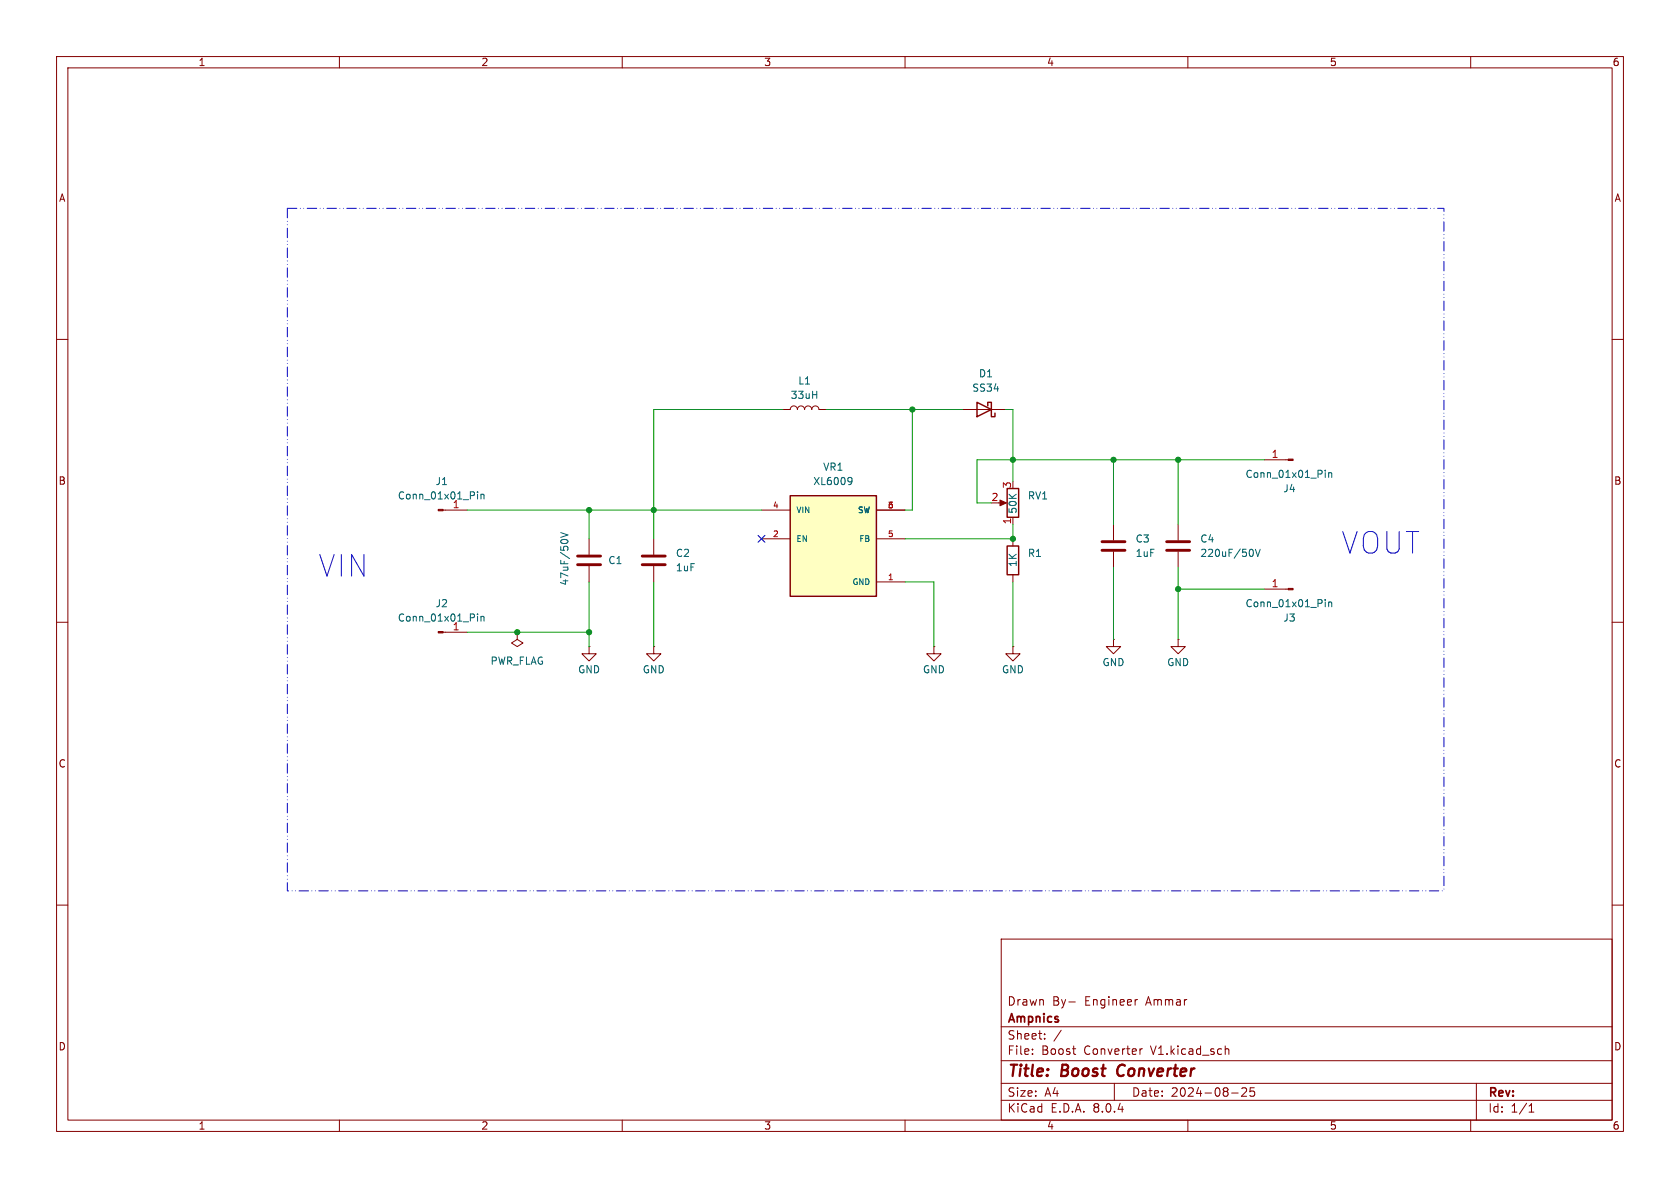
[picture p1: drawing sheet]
(kicad_sch
 (version 20231120)
 (generator "eeschema")
 (generator_version "8.0")
 (paper "A4")
 (title_block
  (title "Boost Converter")
  (date "2024-08-25")
  (company "Ampnics")
  (comment 1 "Drawn By- Engineer Ammar"))
 (lib_symbols
  (symbol "Connector:Conn_01x01_Pin"
   (pin_names
    (offset 1.016) hide) (exclude_from_sim no) (in_bom yes) (on_board yes)
   (property "Reference" "J" (at 0 2.54 0) (effects (font (size 1.27 1.27))))
   (property "Value" "Conn_01x01_Pin" (at 0 -2.54 0) (effects (font (size 1.27 1.27))))
   (property "Footprint" "" (at 0 0 0) (effects (font (size 1.27 1.27)) (hide yes)))
   (property "Datasheet" "~" (at 0 0 0) (effects (font (size 1.27 1.27)) (hide yes)))
   (property "Description" "Generic connector, single row, 01x01, script generated" (at 0 0 0) (effects (font (size 1.27 1.27)) (hide yes)))
   (property "ki_locked" "" (at 0 0 0) (effects (font (size 1.27 1.27))))
   (symbol "Conn_01x01_Pin_1_1"
    (polyline (pts (xy 1.27 0) (xy 0.8636 0)) (stroke (width 0.1524) (type default)) (fill (type none)))
    (rectangle (start 0.8636 0.127) (end 0 -0.127) (stroke (width 0.1524) (type default)) (fill (type outline)))
    (pin passive line (at 5.08 0 180) (length 3.81) (name "Pin_1" (effects (font (size 1.27 1.27)))) (number "1" (effects (font (size 1.27 1.27)))))))
  (symbol "Device:C"
   (pin_numbers hide)
   (pin_names
    (offset 0.254)) (exclude_from_sim no) (in_bom yes) (on_board yes)
   (property "Reference" "C" (at 0.635 2.54 0) (effects (font (size 1.27 1.27)) (justify left)))
   (property "Value" "C" (at 0.635 -2.54 0) (effects (font (size 1.27 1.27)) (justify left)))
   (property "Footprint" "" (at 0.9652 -3.81 0) (effects (font (size 1.27 1.27)) (hide yes)))
   (property "Datasheet" "~" (at 0 0 0) (effects (font (size 1.27 1.27)) (hide yes)))
   (property "Description" "Unpolarized capacitor" (at 0 0 0) (effects (font (size 1.27 1.27)) (hide yes)))
   (symbol "C_0_1"
    (polyline (pts (xy -2.032 -0.762) (xy 2.032 -0.762)) (stroke (width 0.508) (type default)) (fill (type none)))
    (polyline (pts (xy -2.032 0.762) (xy 2.032 0.762)) (stroke (width 0.508) (type default)) (fill (type none))))
   (symbol "C_1_1"
    (pin passive line (at 0 3.81 270) (length 2.794) (name "~" (effects (font (size 1.27 1.27)))) (number "1" (effects (font (size 1.27 1.27)))))
    (pin passive line (at 0 -3.81 90) (length 2.794) (name "~" (effects (font (size 1.27 1.27)))) (number "2" (effects (font (size 1.27 1.27)))))))
  (symbol "Device:L"
   (pin_numbers hide)
   (pin_names
    (offset 1.016) hide) (exclude_from_sim no) (in_bom yes) (on_board yes)
   (property "Reference" "L" (at -1.27 0 90) (effects (font (size 1.27 1.27))))
   (property "Value" "L" (at 1.905 0 90) (effects (font (size 1.27 1.27))))
   (property "Footprint" "" (at 0 0 0) (effects (font (size 1.27 1.27)) (hide yes)))
   (property "Datasheet" "~" (at 0 0 0) (effects (font (size 1.27 1.27)) (hide yes)))
   (property "Description" "Inductor" (at 0 0 0) (effects (font (size 1.27 1.27)) (hide yes)))
   (symbol "L_0_1"
    (arc (start 0 -2.54) (mid 0.6323 -1.905) (end 0 -1.27) (stroke (width 0) (type default)) (fill (type none)))
    (arc (start 0 -1.27) (mid 0.6323 -0.635) (end 0 0) (stroke (width 0) (type default)) (fill (type none)))
    (arc (start 0 0) (mid 0.6323 0.635) (end 0 1.27) (stroke (width 0) (type default)) (fill (type none)))
    (arc (start 0 1.27) (mid 0.6323 1.905) (end 0 2.54) (stroke (width 0) (type default)) (fill (type none))))
   (symbol "L_1_1"
    (pin passive line (at 0 3.81 270) (length 1.27) (name "1" (effects (font (size 1.27 1.27)))) (number "1" (effects (font (size 1.27 1.27)))))
    (pin passive line (at 0 -3.81 90) (length 1.27) (name "2" (effects (font (size 1.27 1.27)))) (number "2" (effects (font (size 1.27 1.27)))))))
  (symbol "Device:R"
   (pin_numbers hide)
   (pin_names
    (offset 0)) (exclude_from_sim no) (in_bom yes) (on_board yes)
   (property "Reference" "R" (at 2.032 0 90) (effects (font (size 1.27 1.27))))
   (property "Value" "R" (at 0 0 90) (effects (font (size 1.27 1.27))))
   (property "Footprint" "" (at -1.778 0 90) (effects (font (size 1.27 1.27)) (hide yes)))
   (property "Datasheet" "~" (at 0 0 0) (effects (font (size 1.27 1.27)) (hide yes)))
   (property "Description" "Resistor" (at 0 0 0) (effects (font (size 1.27 1.27)) (hide yes)))
   (symbol "R_0_1"
    (rectangle (start -1.016 -2.54) (end 1.016 2.54) (stroke (width 0.254) (type default)) (fill (type none))))
   (symbol "R_1_1"
    (pin passive line (at 0 3.81 270) (length 1.27) (name "~" (effects (font (size 1.27 1.27)))) (number "1" (effects (font (size 1.27 1.27)))))
    (pin passive line (at 0 -3.81 90) (length 1.27) (name "~" (effects (font (size 1.27 1.27)))) (number "2" (effects (font (size 1.27 1.27)))))))
  (symbol "Device:R_Potentiometer"
   (pin_names
    (offset 1.016) hide) (exclude_from_sim no) (in_bom yes) (on_board yes)
   (property "Reference" "RV" (at -4.445 0 90) (effects (font (size 1.27 1.27))))
   (property "Value" "R_Potentiometer" (at -2.54 0 90) (effects (font (size 1.27 1.27))))
   (property "Footprint" "" (at 0 0 0) (effects (font (size 1.27 1.27)) (hide yes)))
   (property "Datasheet" "~" (at 0 0 0) (effects (font (size 1.27 1.27)) (hide yes)))
   (property "Description" "Potentiometer" (at 0 0 0) (effects (font (size 1.27 1.27)) (hide yes)))
   (symbol "R_Potentiometer_0_1"
    (polyline (pts (xy 2.54 0) (xy 1.524 0)) (stroke (width 0) (type default)) (fill (type none)))
    (polyline (pts (xy 1.143 0) (xy 2.286 0.508) (xy 2.286 -0.508) (xy 1.143 0)) (stroke (width 0) (type default)) (fill (type outline)))
    (rectangle (start 1.016 2.54) (end -1.016 -2.54) (stroke (width 0.254) (type default)) (fill (type none))))
   (symbol "R_Potentiometer_1_1"
    (pin passive line (at 0 3.81 270) (length 1.27) (name "1" (effects (font (size 1.27 1.27)))) (number "1" (effects (font (size 1.27 1.27)))))
    (pin passive line (at 3.81 0 180) (length 1.27) (name "2" (effects (font (size 1.27 1.27)))) (number "2" (effects (font (size 1.27 1.27)))))
    (pin passive line (at 0 -3.81 90) (length 1.27) (name "3" (effects (font (size 1.27 1.27)))) (number "3" (effects (font (size 1.27 1.27)))))))
  (symbol "Diode:SS34"
   (pin_numbers hide)
   (pin_names
    (offset 1.016) hide) (exclude_from_sim no) (in_bom yes) (on_board yes)
   (property "Reference" "D" (at 0 2.54 0) (effects (font (size 1.27 1.27))))
   (property "Value" "SS34" (at 0 -2.54 0) (effects (font (size 1.27 1.27))))
   (property "Footprint" "Diode_SMD:D_SMA" (at 0 -4.445 0) (effects (font (size 1.27 1.27)) (hide yes)))
   (property "Datasheet" "https://www.vishay.com/docs/88751/ss32.pdf" (at 0 0 0) (effects (font (size 1.27 1.27)) (hide yes)))
   (property "Description" "40V 3A Schottky Diode, SMA" (at 0 0 0) (effects (font (size 1.27 1.27)) (hide yes)))
   (symbol "SS34_0_1"
    (polyline (pts (xy 1.27 0) (xy -1.27 0)) (stroke (width 0) (type default)) (fill (type none)))
    (polyline (pts (xy 1.27 1.27) (xy 1.27 -1.27) (xy -1.27 0) (xy 1.27 1.27)) (stroke (width 0.254) (type default)) (fill (type none)))
    (polyline (pts (xy -1.905 0.635) (xy -1.905 1.27) (xy -1.27 1.27) (xy -1.27 -1.27) (xy -0.635 -1.27) (xy -0.635 -0.635)) (stroke (width 0.254) (type default)) (fill (type none))))
   (symbol "SS34_1_1"
    (pin passive line (at -3.81 0 0) (length 2.54) (name "K" (effects (font (size 1.27 1.27)))) (number "1" (effects (font (size 1.27 1.27)))))
    (pin passive line (at 3.81 0 180) (length 2.54) (name "A" (effects (font (size 1.27 1.27)))) (number "2" (effects (font (size 1.27 1.27)))))))
  (symbol "XL6009:XL6009"
   (pin_names
    (offset 1.016)) (exclude_from_sim no) (in_bom yes) (on_board yes)
   (property "Reference" "VR" (at -7.62 8.89 0) (effects (font (size 1.27 1.27)) (justify left bottom)))
   (property "Value" "XL6009" (at -7.62 -11.43 0) (effects (font (size 1.27 1.27)) (justify left top)))
   (property "Footprint" "XL6009:DPAK170P1435X465-6N" (at 0 0 0) (effects (font (size 1.27 1.27)) (justify bottom) (hide yes)))
   (property "Datasheet" "" (at 0 0 0) (effects (font (size 1.27 1.27)) (hide yes)))
   (property "Description" "" (at 0 0 0) (effects (font (size 1.27 1.27)) (hide yes)))
   (property "MF" "XLSEMI" (at 0 0 0) (effects (font (size 1.27 1.27)) (justify bottom) (hide yes)))
   (property "MAXIMUM_PACKAGE_HEIGHT" "4.65mm" (at 0 0 0) (effects (font (size 1.27 1.27)) (justify bottom) (hide yes)))
   (property "Package" "TO-263-5L XLSEMI" (at 0 0 0) (effects (font (size 1.27 1.27)) (justify bottom) (hide yes)))
   (property "Price" "None" (at 0 0 0) (effects (font (size 1.27 1.27)) (justify bottom) (hide yes)))
   (property "Check_prices" "https://www.snapeda.com/parts/XL6009/XLSEMI/view-part/?ref=eda" (at 0 0 0) (effects (font (size 1.27 1.27)) (justify bottom) (hide yes)))
   (property "STANDARD" "IPC-7351B" (at 0 0 0) (effects (font (size 1.27 1.27)) (justify bottom) (hide yes)))
   (property "PARTREV" "1.1" (at 0 0 0) (effects (font (size 1.27 1.27)) (justify bottom) (hide yes)))
   (property "SnapEDA_Link" "https://www.snapeda.com/parts/XL6009/XLSEMI/view-part/?ref=snap" (at 0 0 0) (effects (font (size 1.27 1.27)) (justify bottom) (hide yes)))
   (property "MP" "XL6009" (at 0 0 0) (effects (font (size 1.27 1.27)) (justify bottom) (hide yes)))
   (property "Description_1" "\nThe XL6009 regulator is a wide input range, current mode, DC/DC converter which is capable of generating either positive or negative output voltages.\n" (at 0 0 0) (effects (font (size 1.27 1.27)) (justify bottom) (hide yes)))
   (property "Availability" "In Stock" (at 0 0 0) (effects (font (size 1.27 1.27)) (justify bottom) (hide yes)))
   (property "MANUFACTURER" "XLSEMI" (at 0 0 0) (effects (font (size 1.27 1.27)) (justify bottom) (hide yes)))
   (symbol "XL6009_0_0"
    (rectangle (start -7.62 -10.16) (end 7.62 7.62) (stroke (width 0.254) (type default)) (fill (type background)))
    (pin power_in line (at 12.7 -7.62 180) (length 5.08) (name "GND" (effects (font (size 1.016 1.016)))) (number "1" (effects (font (size 1.016 1.016)))))
    (pin input line (at -12.7 0 0) (length 5.08) (name "EN" (effects (font (size 1.016 1.016)))) (number "2" (effects (font (size 1.016 1.016)))))
    (pin output line (at 12.7 5.08 180) (length 5.08) (name "SW" (effects (font (size 1.016 1.016)))) (number "3" (effects (font (size 1.016 1.016)))))
    (pin input line (at -12.7 5.08 0) (length 5.08) (name "VIN" (effects (font (size 1.016 1.016)))) (number "4" (effects (font (size 1.016 1.016)))))
    (pin input line (at 12.7 0 180) (length 5.08) (name "FB" (effects (font (size 1.016 1.016)))) (number "5" (effects (font (size 1.016 1.016)))))
    (pin output line (at 12.7 5.08 180) (length 5.08) (name "SW" (effects (font (size 1.016 1.016)))) (number "6" (effects (font (size 1.016 1.016)))))))
  (symbol "power:GND"
   (power)
   (pin_numbers hide)
   (pin_names
    (offset 0) hide) (exclude_from_sim no) (in_bom yes) (on_board yes)
   (property "Reference" "#PWR" (at 0 -6.35 0) (effects (font (size 1.27 1.27)) (hide yes)))
   (property "Value" "GND" (at 0 -3.81 0) (effects (font (size 1.27 1.27))))
   (property "Footprint" "" (at 0 0 0) (effects (font (size 1.27 1.27)) (hide yes)))
   (property "Datasheet" "" (at 0 0 0) (effects (font (size 1.27 1.27)) (hide yes)))
   (property "Description" "Power symbol creates a global label with name \"GND\" , ground" (at 0 0 0) (effects (font (size 1.27 1.27)) (hide yes)))
   (symbol "GND_0_1"
    (polyline (pts (xy 0 0) (xy 0 -1.27) (xy 1.27 -1.27) (xy 0 -2.54) (xy -1.27 -1.27) (xy 0 -1.27)) (stroke (width 0) (type default)) (fill (type none))))
   (symbol "GND_1_1"
    (pin power_in line (at 0 0 270) (length 0) (name "~" (effects (font (size 1.27 1.27)))) (number "1" (effects (font (size 1.27 1.27)))))))
  (symbol "power:PWR_FLAG"
   (power)
   (pin_numbers hide)
   (pin_names
    (offset 0) hide) (exclude_from_sim no) (in_bom yes) (on_board yes)
   (property "Reference" "#FLG" (at 0 1.905 0) (effects (font (size 1.27 1.27)) (hide yes)))
   (property "Value" "PWR_FLAG" (at 0 3.81 0) (effects (font (size 1.27 1.27))))
   (property "Footprint" "" (at 0 0 0) (effects (font (size 1.27 1.27)) (hide yes)))
   (property "Datasheet" "~" (at 0 0 0) (effects (font (size 1.27 1.27)) (hide yes)))
   (property "Description" "Special symbol for telling ERC where power comes from" (at 0 0 0) (effects (font (size 1.27 1.27)) (hide yes)))
   (symbol "PWR_FLAG_0_0"
    (pin power_out line (at 0 0 90) (length 0) (name "~" (effects (font (size 1.27 1.27)))) (number "1" (effects (font (size 1.27 1.27))))))
   (symbol "PWR_FLAG_0_1"
    (polyline (pts (xy 0 0) (xy 0 1.27) (xy -1.016 1.905) (xy 0 2.54) (xy 1.016 1.905) (xy 0 1.27)) (stroke (width 0) (type default)) (fill (type none))))))
 (junction
  (at 179.07 81.28)
  (diameter 0)
  (color 0 0 0 0))
 (junction
  (at 196.85 81.28)
  (diameter 0)
  (color 0 0 0 0))
 (junction
  (at 208.28 104.14)
  (diameter 0)
  (color 0 0 0 0))
 (junction
  (at 91.44 111.76)
  (diameter 0)
  (color 0 0 0 0))
 (junction
  (at 104.14 90.17)
  (diameter 0)
  (color 0 0 0 0))
 (junction
  (at 179.07 95.25)
  (diameter 0)
  (color 0 0 0 0))
 (junction
  (at 104.14 111.76)
  (diameter 0)
  (color 0 0 0 0))
 (junction
  (at 115.57 90.17)
  (diameter 0)
  (color 0 0 0 0))
 (junction
  (at 161.29 72.39)
  (diameter 0)
  (color 0 0 0 0))
 (junction
  (at 208.28 81.28)
  (diameter 0)
  (color 0 0 0 0))
 (no_connect
  (at 134.62 95.25))
 (wire
  (pts (xy 172.72 88.9) (xy 172.72 81.28))
  (stroke (width 0) (type default)))
 (wire
  (pts (xy 179.07 85.09) (xy 179.07 81.28))
  (stroke (width 0) (type default)))
 (wire
  (pts (xy 115.57 90.17) (xy 134.62 90.17))
  (stroke (width 0) (type default)))
 (wire
  (pts (xy 179.07 81.28) (xy 179.07 72.39))
  (stroke (width 0) (type default)))
 (wire
  (pts (xy 115.57 95.25) (xy 115.57 90.17))
  (stroke (width 0) (type default)))
 (wire
  (pts (xy 104.14 111.76) (xy 104.14 114.3))
  (stroke (width 0) (type default)))
 (wire
  (pts (xy 208.28 100.33) (xy 208.28 104.14))
  (stroke (width 0) (type default)))
 (wire
  (pts (xy 208.28 104.14) (xy 223.52 104.14))
  (stroke (width 0) (type default)))
 (wire
  (pts (xy 179.07 102.87) (xy 179.07 114.3))
  (stroke (width 0) (type default)))
 (wire
  (pts (xy 179.07 72.39) (xy 177.8 72.39))
  (stroke (width 0) (type default)))
 (wire
  (pts (xy 179.07 92.71) (xy 179.07 95.25))
  (stroke (width 0) (type default)))
 (wire
  (pts (xy 161.29 90.17) (xy 161.29 72.39))
  (stroke (width 0) (type default)))
 (wire
  (pts (xy 115.57 102.87) (xy 115.57 114.3))
  (stroke (width 0) (type default)))
 (wire
  (pts (xy 208.28 81.28) (xy 196.85 81.28))
  (stroke (width 0) (type default)))
 (wire
  (pts (xy 91.44 111.76) (xy 104.14 111.76))
  (stroke (width 0) (type default)))
 (wire
  (pts (xy 115.57 72.39) (xy 138.43 72.39))
  (stroke (width 0) (type default)))
 (wire
  (pts (xy 179.07 95.25) (xy 160.02 95.25))
  (stroke (width 0) (type default)))
 (wire
  (pts (xy 146.05 72.39) (xy 161.29 72.39))
  (stroke (width 0) (type default)))
 (wire
  (pts (xy 161.29 72.39) (xy 170.18 72.39))
  (stroke (width 0) (type default)))
 (wire
  (pts (xy 208.28 104.14) (xy 208.28 113.03))
  (stroke (width 0) (type default)))
 (wire
  (pts (xy 208.28 92.71) (xy 208.28 81.28))
  (stroke (width 0) (type default)))
 (wire
  (pts (xy 104.14 102.87) (xy 104.14 111.76))
  (stroke (width 0) (type default)))
 (wire
  (pts (xy 82.55 90.17) (xy 104.14 90.17))
  (stroke (width 0) (type default)))
 (wire
  (pts (xy 104.14 95.25) (xy 104.14 90.17))
  (stroke (width 0) (type default)))
 (wire
  (pts (xy 172.72 81.28) (xy 179.07 81.28))
  (stroke (width 0) (type default)))
 (wire
  (pts (xy 115.57 72.39) (xy 115.57 90.17))
  (stroke (width 0) (type default)))
 (wire
  (pts (xy 82.55 111.76) (xy 91.44 111.76))
  (stroke (width 0) (type default)))
 (wire
  (pts (xy 104.14 90.17) (xy 115.57 90.17))
  (stroke (width 0) (type default)))
 (wire
  (pts (xy 208.28 81.28) (xy 223.52 81.28))
  (stroke (width 0) (type default)))
 (wire
  (pts (xy 175.26 88.9) (xy 172.72 88.9))
  (stroke (width 0) (type default)))
 (wire
  (pts (xy 160.02 90.17) (xy 161.29 90.17))
  (stroke (width 0) (type default)))
 (wire
  (pts (xy 196.85 100.33) (xy 196.85 113.03))
  (stroke (width 0) (type default)))
 (wire
  (pts (xy 165.1 102.87) (xy 165.1 114.3))
  (stroke (width 0) (type default)))
 (wire
  (pts (xy 196.85 92.71) (xy 196.85 81.28))
  (stroke (width 0) (type default)))
 (wire
  (pts (xy 196.85 81.28) (xy 179.07 81.28))
  (stroke (width 0) (type default)))
 (wire
  (pts (xy 160.02 102.87) (xy 165.1 102.87))
  (stroke (width 0) (type default)))
 (rectangle
  (start 50.8 36.83)
  (end 255.27 157.48)
  (stroke (width 0.0508) (type dash_dot_dot))
  (fill (type none)))
 (text "VIN"
  (exclude_from_sim no)
  (at 60.706 100.33 0)
  (effects (font (size 3.81 3.81))))
 (text "VOUT"
  (exclude_from_sim no)
  (at 244.094 96.266 0)
  (effects (font (size 3.81 3.81))))
 (symbol
  (lib_id "Connector:Conn_01x01_Pin")
  (at 77.47 111.76 0)
  (unit 1)
  (exclude_from_sim no)
  (in_bom yes)
  (on_board yes)
  (dnp no)
  (fields_autoplaced yes)
  (property "Reference" "J2" (at 78.105 106.68 0) (effects (font (size 1.27 1.27))))
  (property "Value" "Conn_01x01_Pin" (at 78.105 109.22 0) (effects (font (size 1.27 1.27))))
  (property "Footprint" "Connector_PinHeader_2.54mm:PinHeader_1x01_P2.54mm_Vertical" (at 77.47 111.76 0) (effects (font (size 1.27 1.27)) (hide yes)))
  (property "Datasheet" "~" (at 77.47 111.76 0) (effects (font (size 1.27 1.27)) (hide yes)))
  (property "Description" "Generic connector, single row, 01x01, script generated" (at 77.47 111.76 0) (effects (font (size 1.27 1.27)) (hide yes)))
  (pin "1"))
 (symbol
  (lib_id "power:GND")
  (at 196.85 113.03 0)
  (unit 1)
  (exclude_from_sim no)
  (in_bom yes)
  (on_board yes)
  (dnp no)
  (property "Reference" "#PWR05" (at 196.85 119.38 0) (effects (font (size 1.27 1.27)) (hide yes)))
  (property "Value" "GND" (at 196.85 117.094 0) (effects (font (size 1.27 1.27))))
  (property "Footprint" "" (at 196.85 113.03 0) (effects (font (size 1.27 1.27)) (hide yes)))
  (property "Datasheet" "" (at 196.85 113.03 0) (effects (font (size 1.27 1.27)) (hide yes)))
  (property "Description" "Power symbol creates a global label with name \"GND\" , ground" (at 196.85 113.03 0) (effects (font (size 1.27 1.27)) (hide yes)))
  (pin "1"))
 (symbol
  (lib_id "Device:C")
  (at 196.85 96.52 0)
  (unit 1)
  (exclude_from_sim no)
  (in_bom yes)
  (on_board yes)
  (dnp no)
  (fields_autoplaced yes)
  (property "Reference" "C3" (at 200.66 95.2499 0) (effects (font (size 1.27 1.27)) (justify left)))
  (property "Value" "1uF" (at 200.66 97.7899 0) (effects (font (size 1.27 1.27)) (justify left)))
  (property "Footprint" "Capacitor_SMD:C_0805_2012Metric" (at 197.8152 100.33 0) (effects (font (size 1.27 1.27)) (hide yes)))
  (property "Datasheet" "~" (at 196.85 96.52 0) (effects (font (size 1.27 1.27)) (hide yes)))
  (property "Description" "Unpolarized capacitor" (at 196.85 96.52 0) (effects (font (size 1.27 1.27)) (hide yes)))
  (pin "1")
  (pin "2"))
 (symbol
  (lib_id "Device:R")
  (at 179.07 99.06 0)
  (unit 1)
  (exclude_from_sim no)
  (in_bom yes)
  (on_board yes)
  (dnp no)
  (property "Reference" "R1" (at 181.61 97.7899 0) (effects (font (size 1.27 1.27)) (justify left)))
  (property "Value" "1K" (at 179.07 100.33 90) (effects (font (size 1.27 1.27)) (justify left)))
  (property "Footprint" "Resistor_SMD:R_1206_3216Metric" (at 177.292 99.06 90) (effects (font (size 1.27 1.27)) (hide yes)))
  (property "Datasheet" "~" (at 179.07 99.06 0) (effects (font (size 1.27 1.27)) (hide yes)))
  (property "Description" "Resistor" (at 179.07 99.06 0) (effects (font (size 1.27 1.27)) (hide yes)))
  (pin "1")
  (pin "2"))
 (symbol
  (lib_id "Device:C")
  (at 208.28 96.52 0)
  (unit 1)
  (exclude_from_sim no)
  (in_bom yes)
  (on_board yes)
  (dnp no)
  (fields_autoplaced yes)
  (property "Reference" "C4" (at 212.09 95.2499 0) (effects (font (size 1.27 1.27)) (justify left)))
  (property "Value" "220uF/50V" (at 212.09 97.7899 0) (effects (font (size 1.27 1.27)) (justify left)))
  (property "Footprint" "Capacitor_THT:C_Radial_D6.3mm_H11.0mm_P2.50mm" (at 209.2452 100.33 0) (effects (font (size 1.27 1.27)) (hide yes)))
  (property "Datasheet" "~" (at 208.28 96.52 0) (effects (font (size 1.27 1.27)) (hide yes)))
  (property "Description" "Unpolarized capacitor" (at 208.28 96.52 0) (effects (font (size 1.27 1.27)) (hide yes)))
  (pin "1")
  (pin "2"))
 (symbol
  (lib_id "XL6009:XL6009")
  (at 147.32 95.25 0)
  (unit 1)
  (exclude_from_sim no)
  (in_bom yes)
  (on_board yes)
  (dnp no)
  (fields_autoplaced yes)
  (property "Reference" "VR1" (at 147.32 82.55 0) (effects (font (size 1.27 1.27))))
  (property "Value" "XL6009" (at 147.32 85.09 0) (effects (font (size 1.27 1.27))))
  (property "Footprint" "XL6009:XL6009" (at 147.32 95.25 0) (effects (font (size 1.27 1.27)) (justify bottom) (hide yes)))
  (property "Datasheet" "" (at 147.32 95.25 0) (effects (font (size 1.27 1.27)) (hide yes)))
  (property "Description" "" (at 147.32 95.25 0) (effects (font (size 1.27 1.27)) (hide yes)))
  (property "MF" "XLSEMI" (at 147.32 95.25 0) (effects (font (size 1.27 1.27)) (justify bottom) (hide yes)))
  (property "MAXIMUM_PACKAGE_HEIGHT" "4.65mm" (at 147.32 95.25 0) (effects (font (size 1.27 1.27)) (justify bottom) (hide yes)))
  (property "Package" "TO-263-5L XLSEMI" (at 147.32 95.25 0) (effects (font (size 1.27 1.27)) (justify bottom) (hide yes)))
  (property "Price" "None" (at 147.32 95.25 0) (effects (font (size 1.27 1.27)) (justify bottom) (hide yes)))
  (property "Check_prices" "https://www.snapeda.com/parts/XL6009/XLSEMI/view-part/?ref=eda" (at 147.32 95.25 0) (effects (font (size 1.27 1.27)) (justify bottom) (hide yes)))
  (property "STANDARD" "IPC-7351B" (at 147.32 95.25 0) (effects (font (size 1.27 1.27)) (justify bottom) (hide yes)))
  (property "PARTREV" "1.1" (at 147.32 95.25 0) (effects (font (size 1.27 1.27)) (justify bottom) (hide yes)))
  (property "SnapEDA_Link" "https://www.snapeda.com/parts/XL6009/XLSEMI/view-part/?ref=snap" (at 147.32 95.25 0) (effects (font (size 1.27 1.27)) (justify bottom) (hide yes)))
  (property "MP" "XL6009" (at 147.32 95.25 0) (effects (font (size 1.27 1.27)) (justify bottom) (hide yes)))
  (property "Description_1" "\nThe XL6009 regulator is a wide input range, current mode, DC/DC converter which is capable of generating either positive or negative output voltages.\n" (at 147.32 95.25 0) (effects (font (size 1.27 1.27)) (justify bottom) (hide yes)))
  (property "Availability" "In Stock" (at 147.32 95.25 0) (effects (font (size 1.27 1.27)) (justify bottom) (hide yes)))
  (property "MANUFACTURER" "XLSEMI" (at 147.32 95.25 0) (effects (font (size 1.27 1.27)) (justify bottom) (hide yes)))
  (pin "5")
  (pin "6")
  (pin "1")
  (pin "4")
  (pin "3")
  (pin "2"))
 (symbol
  (lib_id "power:GND")
  (at 115.57 114.3 0)
  (unit 1)
  (exclude_from_sim no)
  (in_bom yes)
  (on_board yes)
  (dnp no)
  (property "Reference" "#PWR02" (at 115.57 120.65 0) (effects (font (size 1.27 1.27)) (hide yes)))
  (property "Value" "GND" (at 115.57 118.364 0) (effects (font (size 1.27 1.27))))
  (property "Footprint" "" (at 115.57 114.3 0) (effects (font (size 1.27 1.27)) (hide yes)))
  (property "Datasheet" "" (at 115.57 114.3 0) (effects (font (size 1.27 1.27)) (hide yes)))
  (property "Description" "Power symbol creates a global label with name \"GND\" , ground" (at 115.57 114.3 0) (effects (font (size 1.27 1.27)) (hide yes)))
  (pin "1"))
 (symbol
  (lib_id "power:GND")
  (at 165.1 114.3 0)
  (unit 1)
  (exclude_from_sim no)
  (in_bom yes)
  (on_board yes)
  (dnp no)
  (property "Reference" "#PWR03" (at 165.1 120.65 0) (effects (font (size 1.27 1.27)) (hide yes)))
  (property "Value" "GND" (at 165.1 118.364 0) (effects (font (size 1.27 1.27))))
  (property "Footprint" "" (at 165.1 114.3 0) (effects (font (size 1.27 1.27)) (hide yes)))
  (property "Datasheet" "" (at 165.1 114.3 0) (effects (font (size 1.27 1.27)) (hide yes)))
  (property "Description" "Power symbol creates a global label with name \"GND\" , ground" (at 165.1 114.3 0) (effects (font (size 1.27 1.27)) (hide yes)))
  (pin "1"))
 (symbol
  (lib_id "Diode:SS34")
  (at 173.99 72.39 180)
  (unit 1)
  (exclude_from_sim no)
  (in_bom yes)
  (on_board yes)
  (dnp no)
  (fields_autoplaced yes)
  (property "Reference" "D1" (at 174.3075 66.04 0) (effects (font (size 1.27 1.27))))
  (property "Value" "SS34" (at 174.3075 68.58 0) (effects (font (size 1.27 1.27))))
  (property "Footprint" "Diode_SMD:D_SMA" (at 173.99 67.945 0) (effects (font (size 1.27 1.27)) (hide yes)))
  (property "Datasheet" "https://www.vishay.com/docs/88751/ss32.pdf" (at 173.99 72.39 0) (effects (font (size 1.27 1.27)) (hide yes)))
  (property "Description" "40V 3A Schottky Diode, SMA" (at 173.99 72.39 0) (effects (font (size 1.27 1.27)) (hide yes)))
  (pin "2")
  (pin "1"))
 (symbol
  (lib_id "Connector:Conn_01x01_Pin")
  (at 77.47 90.17 0)
  (unit 1)
  (exclude_from_sim no)
  (in_bom yes)
  (on_board yes)
  (dnp no)
  (fields_autoplaced yes)
  (property "Reference" "J1" (at 78.105 85.09 0) (effects (font (size 1.27 1.27))))
  (property "Value" "Conn_01x01_Pin" (at 78.105 87.63 0) (effects (font (size 1.27 1.27))))
  (property "Footprint" "Connector_PinHeader_2.54mm:PinHeader_1x01_P2.54mm_Vertical" (at 77.47 90.17 0) (effects (font (size 1.27 1.27)) (hide yes)))
  (property "Datasheet" "~" (at 77.47 90.17 0) (effects (font (size 1.27 1.27)) (hide yes)))
  (property "Description" "Generic connector, single row, 01x01, script generated" (at 77.47 90.17 0) (effects (font (size 1.27 1.27)) (hide yes)))
  (pin "1"))
 (symbol
  (lib_id "Device:L")
  (at 142.24 72.39 90)
  (unit 1)
  (exclude_from_sim no)
  (in_bom yes)
  (on_board yes)
  (dnp no)
  (fields_autoplaced yes)
  (property "Reference" "L1" (at 142.24 67.31 90) (effects (font (size 1.27 1.27))))
  (property "Value" "33uH" (at 142.24 69.85 90) (effects (font (size 1.27 1.27))))
  (property "Footprint" "Inductor_SMD:L_12x12mm_H8mm" (at 142.24 72.39 0) (effects (font (size 1.27 1.27)) (hide yes)))
  (property "Datasheet" "~" (at 142.24 72.39 0) (effects (font (size 1.27 1.27)) (hide yes)))
  (property "Description" "Inductor" (at 142.24 72.39 0) (effects (font (size 1.27 1.27)) (hide yes)))
  (pin "1")
  (pin "2"))
 (symbol
  (lib_id "Device:C")
  (at 104.14 99.06 0)
  (unit 1)
  (exclude_from_sim no)
  (in_bom yes)
  (on_board yes)
  (dnp no)
  (property "Reference" "C1" (at 107.442 99.06 0) (effects (font (size 1.27 1.27)) (justify left)))
  (property "Value" "47uF/50V" (at 99.822 103.632 90) (effects (font (size 1.27 1.27)) (justify left)))
  (property "Footprint" "Capacitor_THT:C_Radial_D6.3mm_H11.0mm_P2.50mm" (at 105.1052 102.87 0) (effects (font (size 1.27 1.27)) (hide yes)))
  (property "Datasheet" "~" (at 104.14 99.06 0) (effects (font (size 1.27 1.27)) (hide yes)))
  (property "Description" "Unpolarized capacitor" (at 104.14 99.06 0) (effects (font (size 1.27 1.27)) (hide yes)))
  (pin "1")
  (pin "2"))
 (symbol
  (lib_id "power:PWR_FLAG")
  (at 91.44 111.76 180)
  (unit 1)
  (exclude_from_sim no)
  (in_bom yes)
  (on_board yes)
  (dnp no)
  (fields_autoplaced yes)
  (property "Reference" "#FLG01" (at 91.44 113.665 0) (effects (font (size 1.27 1.27)) (hide yes)))
  (property "Value" "PWR_FLAG" (at 91.44 116.84 0) (effects (font (size 1.27 1.27))))
  (property "Footprint" "" (at 91.44 111.76 0) (effects (font (size 1.27 1.27)) (hide yes)))
  (property "Datasheet" "~" (at 91.44 111.76 0) (effects (font (size 1.27 1.27)) (hide yes)))
  (property "Description" "Special symbol for telling ERC where power comes from" (at 91.44 111.76 0) (effects (font (size 1.27 1.27)) (hide yes)))
  (pin "1"))
 (symbol
  (lib_id "Device:C")
  (at 115.57 99.06 0)
  (unit 1)
  (exclude_from_sim no)
  (in_bom yes)
  (on_board yes)
  (dnp no)
  (fields_autoplaced yes)
  (property "Reference" "C2" (at 119.38 97.7899 0) (effects (font (size 1.27 1.27)) (justify left)))
  (property "Value" "1uF" (at 119.38 100.3299 0) (effects (font (size 1.27 1.27)) (justify left)))
  (property "Footprint" "Capacitor_SMD:C_0805_2012Metric" (at 116.5352 102.87 0) (effects (font (size 1.27 1.27)) (hide yes)))
  (property "Datasheet" "~" (at 115.57 99.06 0) (effects (font (size 1.27 1.27)) (hide yes)))
  (property "Description" "Unpolarized capacitor" (at 115.57 99.06 0) (effects (font (size 1.27 1.27)) (hide yes)))
  (pin "1")
  (pin "2"))
 (symbol
  (lib_id "power:GND")
  (at 179.07 114.3 0)
  (unit 1)
  (exclude_from_sim no)
  (in_bom yes)
  (on_board yes)
  (dnp no)
  (property "Reference" "#PWR04" (at 179.07 120.65 0) (effects (font (size 1.27 1.27)) (hide yes)))
  (property "Value" "GND" (at 179.07 118.364 0) (effects (font (size 1.27 1.27))))
  (property "Footprint" "" (at 179.07 114.3 0) (effects (font (size 1.27 1.27)) (hide yes)))
  (property "Datasheet" "" (at 179.07 114.3 0) (effects (font (size 1.27 1.27)) (hide yes)))
  (property "Description" "Power symbol creates a global label with name \"GND\" , ground" (at 179.07 114.3 0) (effects (font (size 1.27 1.27)) (hide yes)))
  (pin "1"))
 (symbol
  (lib_id "Connector:Conn_01x01_Pin")
  (at 228.6 104.14 180)
  (unit 1)
  (exclude_from_sim no)
  (in_bom yes)
  (on_board yes)
  (dnp no)
  (fields_autoplaced yes)
  (property "Reference" "J3" (at 227.965 109.22 0) (effects (font (size 1.27 1.27))))
  (property "Value" "Conn_01x01_Pin" (at 227.965 106.68 0) (effects (font (size 1.27 1.27))))
  (property "Footprint" "Connector_PinHeader_2.54mm:PinHeader_1x01_P2.54mm_Vertical" (at 228.6 104.14 0) (effects (font (size 1.27 1.27)) (hide yes)))
  (property "Datasheet" "~" (at 228.6 104.14 0) (effects (font (size 1.27 1.27)) (hide yes)))
  (property "Description" "Generic connector, single row, 01x01, script generated" (at 228.6 104.14 0) (effects (font (size 1.27 1.27)) (hide yes)))
  (pin "1"))
 (symbol
  (lib_id "power:GND")
  (at 208.28 113.03 0)
  (unit 1)
  (exclude_from_sim no)
  (in_bom yes)
  (on_board yes)
  (dnp no)
  (property "Reference" "#PWR06" (at 208.28 119.38 0) (effects (font (size 1.27 1.27)) (hide yes)))
  (property "Value" "GND" (at 208.28 117.094 0) (effects (font (size 1.27 1.27))))
  (property "Footprint" "" (at 208.28 113.03 0) (effects (font (size 1.27 1.27)) (hide yes)))
  (property "Datasheet" "" (at 208.28 113.03 0) (effects (font (size 1.27 1.27)) (hide yes)))
  (property "Description" "Power symbol creates a global label with name \"GND\" , ground" (at 208.28 113.03 0) (effects (font (size 1.27 1.27)) (hide yes)))
  (pin "1"))
 (symbol
  (lib_id "Device:R_Potentiometer")
  (at 179.07 88.9 180)
  (unit 1)
  (exclude_from_sim no)
  (in_bom yes)
  (on_board yes)
  (dnp no)
  (property "Reference" "RV1" (at 181.61 87.6299 0) (effects (font (size 1.27 1.27)) (justify right)))
  (property "Value" "50K" (at 179.07 90.932 90) (effects (font (size 1.27 1.27)) (justify right)))
  (property "Footprint" "Potentiometer_THT:Potentiometer_Bourns_3296W_Vertical" (at 179.07 88.9 0) (effects (font (size 1.27 1.27)) (hide yes)))
  (property "Datasheet" "~" (at 179.07 88.9 0) (effects (font (size 1.27 1.27)) (hide yes)))
  (property "Description" "Potentiometer" (at 179.07 88.9 0) (effects (font (size 1.27 1.27)) (hide yes)))
  (pin "3")
  (pin "1")
  (pin "2"))
 (symbol
  (lib_id "Connector:Conn_01x01_Pin")
  (at 228.6 81.28 180)
  (unit 1)
  (exclude_from_sim no)
  (in_bom yes)
  (on_board yes)
  (dnp no)
  (fields_autoplaced yes)
  (property "Reference" "J4" (at 227.965 86.36 0) (effects (font (size 1.27 1.27))))
  (property "Value" "Conn_01x01_Pin" (at 227.965 83.82 0) (effects (font (size 1.27 1.27))))
  (property "Footprint" "Connector_PinHeader_2.54mm:PinHeader_1x01_P2.54mm_Vertical" (at 228.6 81.28 0) (effects (font (size 1.27 1.27)) (hide yes)))
  (property "Datasheet" "~" (at 228.6 81.28 0) (effects (font (size 1.27 1.27)) (hide yes)))
  (property "Description" "Generic connector, single row, 01x01, script generated" (at 228.6 81.28 0) (effects (font (size 1.27 1.27)) (hide yes)))
  (pin "1"))
 (symbol
  (lib_id "power:GND")
  (at 104.14 114.3 0)
  (unit 1)
  (exclude_from_sim no)
  (in_bom yes)
  (on_board yes)
  (dnp no)
  (property "Reference" "#PWR01" (at 104.14 120.65 0) (effects (font (size 1.27 1.27)) (hide yes)))
  (property "Value" "GND" (at 104.14 118.364 0) (effects (font (size 1.27 1.27))))
  (property "Footprint" "" (at 104.14 114.3 0) (effects (font (size 1.27 1.27)) (hide yes)))
  (property "Datasheet" "" (at 104.14 114.3 0) (effects (font (size 1.27 1.27)) (hide yes)))
  (property "Description" "Power symbol creates a global label with name \"GND\" , ground" (at 104.14 114.3 0) (effects (font (size 1.27 1.27)) (hide yes)))
  (pin "1"))
 (sheet_instances
  (path ""
   (page "1"))))
